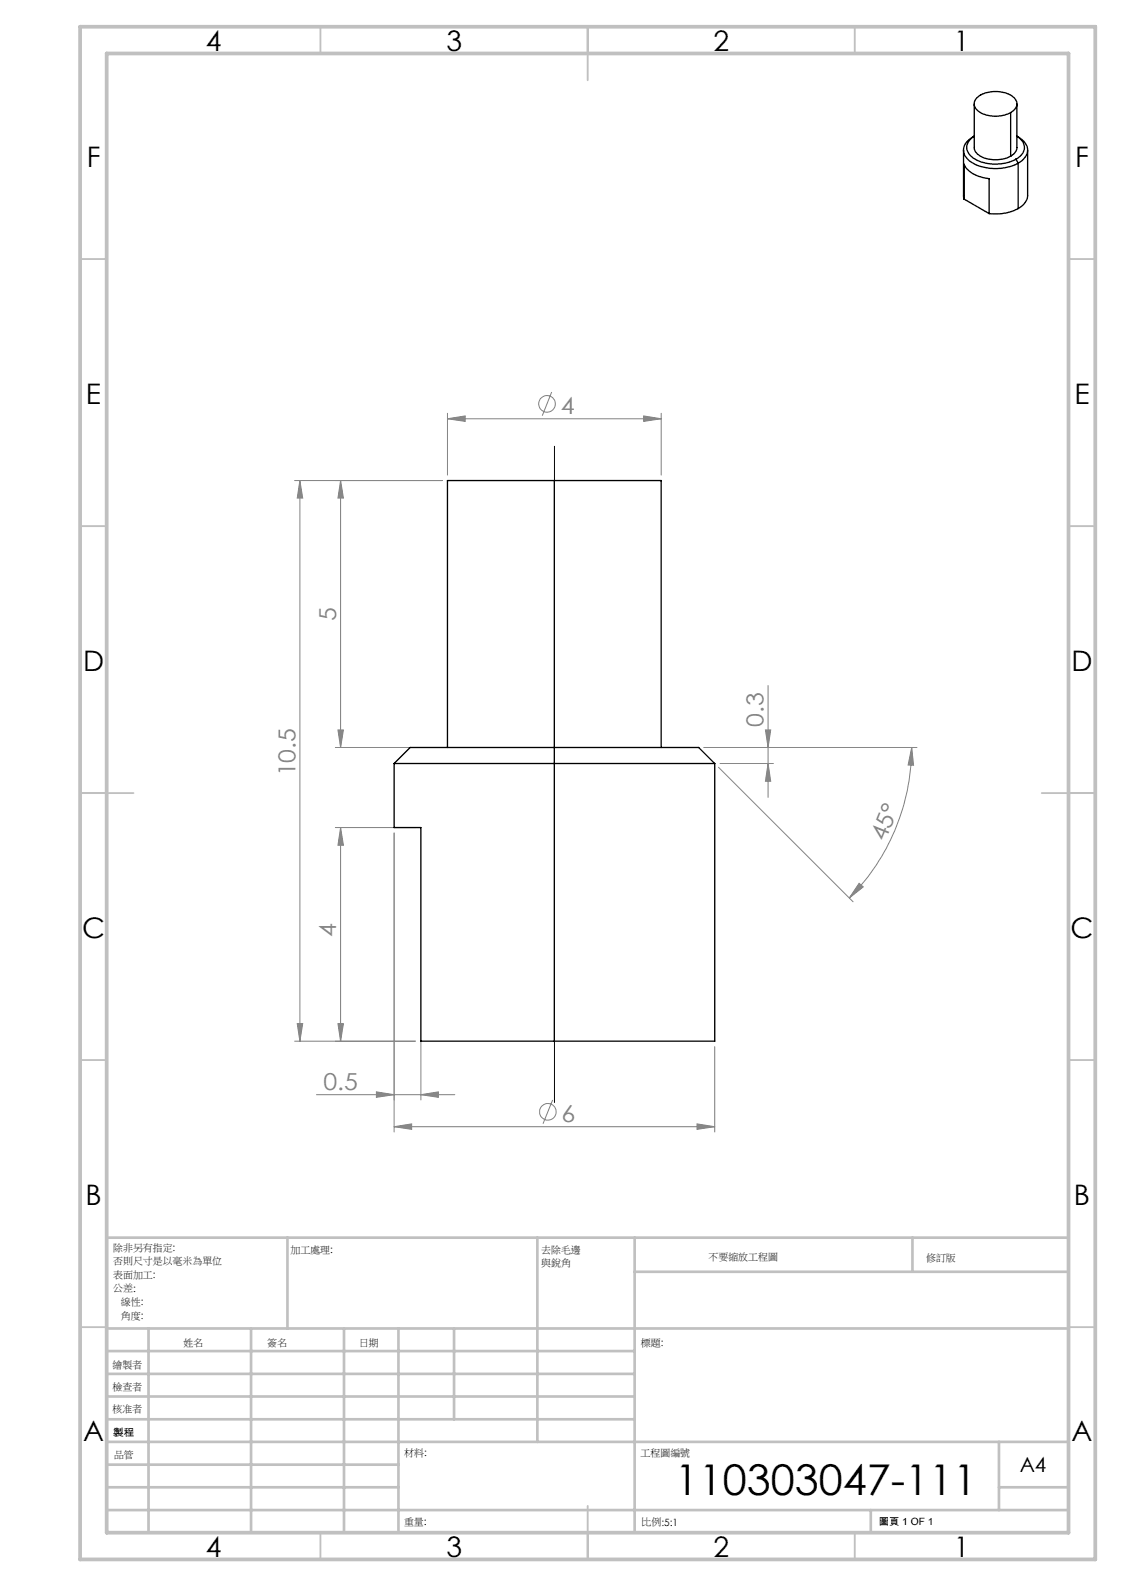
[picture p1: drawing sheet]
<svg xmlns="http://www.w3.org/2000/svg" width="210mm" height="297mm" viewBox="0 0 210 297" stroke-linecap="round" stroke-linejoin="round" font-family="sans-serif">
<g fill="none" stroke="#808080" stroke-width=".19">
<path d="M83.7 78.4l3.4-.5v1zM83.7 77.4v11.6M83.7 78.4h40.1M103.3 73.4l-1.8 4.5M120.5 77.9l3.3 .5-3.3 .5zM123.8 77.4v11.6M55.1 90h27.7M56.1 90v105M56.1 90l.6 3.3h-1.1zM63.7 90v50M63.7 90l.6 3.3h-1zM62.8 140h20"/>
<path d="M63.3 136.7h1l-.6 3.3zM131.8 140h39.8M143.3 136.7h1l-.5 3.3zM143.8 128.4v20.9M170.6 140l.4 3.3h-1zM170.6 140a40.1 40.1 0 0 1-11.6 28.2M62.8 155h15M63.7 155v40M63.7 155l.6 3.3h-1zM73.8 156v56M78.8 156v50M134.5 143.7l25.2 25.2"/>
<path d="M134.8 143h9.9M143.8 143l.5 3.3h-1zM160.8 165.4l.8 .7-2.6 2.1zM55.1 195h22.7M55.6 191.7h1.1l-.6 3.3zM63.3 191.7h1l-.6 3.3zM133.8 196v16M59.2 205h25.9M70.4 204.5l3.4 .5-3.4 .5zM73.8 211l3.2-.5v1zM73.8 211h60M78.8 205l3.3-.5v1z"/>
<path d="M103.4 206l-1.8 4.4M130.5 210.5l3.3 .5-3.3 .5z"/>
<circle cx="102.4" cy="75.6" r="1.55"/>
<circle cx="102.6" cy="208.2" r="1.55"/>
</g>
<path d="M103.8 206.5v-122.9" fill="none" stroke="#000" stroke-width=".19" stroke-dasharray="15.2 1.3 1.3 1.3" stroke-dashoffset="3.3"/>
<g fill="none" stroke="#c0c0c0" stroke-width=".35">
<path d="M60 5v5M110 5v10M160 5v5M15 48.5h5M200 48.5h5M15 98.5h5M200 98.5h5M15 148.5h10M195 148.5h10M15 198.5h5M200 198.5h5M15 248.5h5"/>
<path d="M200 248.5h5M60 287v5M110 282v10M160 287v5"/>
</g>
<g fill="none" stroke="#c0c0c0" stroke-width=".5">
<path d="M53.8 231.8v17M100.6 231.8v38.2M118.8 231.8v55.2M118.8 238.2h81.2M170.8 231.8v6.4M200 231.8h-180v55.2M20 248.8h180M20 257.3h98.8M20 253h98.8M27.8 248.8v38.2M47 248.8v38.2M64.4 248.8v38.2"/>
<path d="M74.6 248.8v38.2M85 248.8v17M20 265.8h98.8M20 261.5h98.8M20 278.5h54.6M20 274.3h54.6M20 270h180M187 278.5h13M187 270v12.8M20 282.8h180M163 282.8v4.2"/>
</g>
<path d="M15 5h190v287h-190zM20 10h180v277h-180z" fill="none" stroke="#c0c0c0" stroke-width=".7"/>
<g fill="#808080">
<path d="M83.7 78.4l3.4-.5v1zM120.5 77.9l3.3 .5-3.3 .5zM73.8 211l3.2-.5v1zM130.5 210.5l3.3 .5-3.3 .5z"/>
<path d="M78.8 205l3.3-.5v1zM70.4 204.5l3.4 .5-3.4 .5z"/>
<path d="M160.8 165.4l.8 .7-2.6 2.1zM170.6 140l.4 3.3h-1z"/>
<path d="M63.3 191.7h1l-.6 3.3zM63.7 155l.6 3.3h-1z"/>
<path d="M143.3 136.7h1l-.5 3.3zM143.8 143l.5 3.3h-1z"/>
<path d="M56.1 90l.6 3.3h-1.1zM55.6 191.7h1.1l-.6 3.3zM63.7 90l.6 3.3h-1zM63.3 136.7h1l-.6 3.3z"/>
</g>
<g fill="none" stroke="#000" stroke-width=".25">
<path d="M182.4 19.4v8.2a2.67 2.67 0 0 0 2.5 2.2 6.6 6.6 0 0 0 4.3-.6M182.8 18.3a5.7 5.7 0 0 1 7.1 .1 1.65 1.65 0 0 1-.7 2.7 5.8 5.8 0 0 1-6.5-.6 1.54 1.54 0 0 1 .1-2.2zM190.3 19.4v8.3a2.02 2.02 0 0 1-1.1 1.5M180.3 28.1v8.8l.1 .4M180.4 37.3v-6.5a4.8 4.8 0 0 0 3.8 2.5l.9 .2v6.5M180.4 37.3l4.7 2.7M182.4 25.5a2.99 2.99 0 0 0-2 3 4.6 4.6 0 0 0 4 2.9 9.4 9.4 0 0 0 6.2-.9M182.4 25.5a2.25 2.25 0 0 0-1.5 2.2 2.25 2.25 0 0 0 1.5 2 8.3 8.3 0 0 0 7.7 .1M189.2 21.1v8.1M190.1 29.8l.5 .7M190.3 25.5a2.25 2.25 0 0 1 1.4 2.1 2.25 2.25 0 0 1-1.3 2.1l-.3 .1M190.3 25.5a2.85 2.85 0 0 1 1.9 3.4l-.6 .9-1 .7"/>
<path d="M190.6 39a8.9 8.9 0 0 1-5.5 1M190.6 30.5v8.5M192.3 28.1v8.5a3 3 0 0 1-1.7 2.4M103.8 90h20v50M103.8 90h-20.1v50M103.8 90v105M73.8 143h60M73.8 143l3-3h54l3 3M73.8 143v12h5v40h25M133.8 143v52h-30"/>
</g>
<text font-size="7.9" x="126.3" y="280">110303047-111</text>
<g font-size="5.3">
<text x="38.5" y="9.6">4</text>
<text x="83.5" y="9.6">3</text>
<text x="133.6" y="9.6">2</text>
<text x="178.6" y="9.6">1</text>
<text x="16.2" y="31.3">F</text>
<text x="201.2" y="31.3">F</text>
<text x="16.1" y="75.6">E</text>
<text x="201.1" y="75.6">E</text>
<text x="15.5" y="125.6">D</text>
<text x="200.5" y="125.6">D</text>
<text x="15.4" y="175.6">C</text>
<text x="200.4" y="175.6">C</text>
<text x="16" y="225.6">B</text>
<text x="201" y="225.6">B</text>
<text x="15.5" y="269.9">A</text>
<text x="200.5" y="269.9">A</text>
<text x="38.5" y="291.6">4</text>
<text x="83.5" y="291.6">3</text>
<text x="133.6" y="291.6">2</text>
<text x="178.6" y="291.6">1</text>
</g>
<g font-size="4.4" fill="#808080">
<text x="105" y="77.5">4</text>
<text x="62.9" y="116.3" transform="rotate(-90 62.9 116.3)">5</text>
<text x="142.9" y="136.1" transform="rotate(-90 142.9 136.1)">0.3</text>
<text x="55.3" y="145.4" transform="rotate(-90 55.3 145.4)">10.5</text>
<text x="165.7" y="157.7" transform="rotate(-68 165.7 157.7)">45°</text>
<text x="62.9" y="175.4" transform="rotate(-90 62.9 175.4)">4</text>
<text x="60.5" y="204.1">0.5</text>
<text x="105.1" y="210">6</text>
</g>
<text font-size="3.9" x="190.9" y="275.6">A4</text>
<g font-size="1.9">
<text x="21.2" y="234.2">除非另有指定:</text>
<text x="21.2" y="236.8">否則尺寸是以毫米為單位</text>
<text x="21.2" y="239.3">表面加工:</text>
<text x="54.4" y="234.6">加工處理:</text>
<text x="101.3" y="234.6">去除毛邊</text>
<text x="101.3" y="237.1">與銳角</text>
<text x="132.6" y="236">不要縮放工程圖</text>
<text x="173.3" y="236.2">修訂版</text>
<text x="21.2" y="241.8">公差:</text>
<text x="22.6" y="244.4">線性:</text>
<text x="22.6" y="246.9">角度:</text>
<text x="50" y="252">簽名</text>
<text x="67.2" y="252">日期</text>
<text x="120" y="252">標題:</text>
<text x="21" y="256.1">繪製者</text>
<text x="34.3" y="252.1">姓名</text>
<text x="21" y="260.4">檢查者</text>
<text x="21" y="264.5">核准者</text>
<text x="21.2" y="268.8">製程</text>
<text x="21.3" y="273">品管</text>
<text x="75.6" y="272.6">材料:</text>
<text x="119.9" y="272.6">工程圖編號</text>
<text x="75.6" y="285.6">重量:</text>
<text x="120.1" y="285.7">比例:5:1</text>
<text x="164.5" y="285.7">圖頁 1 OF 1</text>
</g>
</svg>
